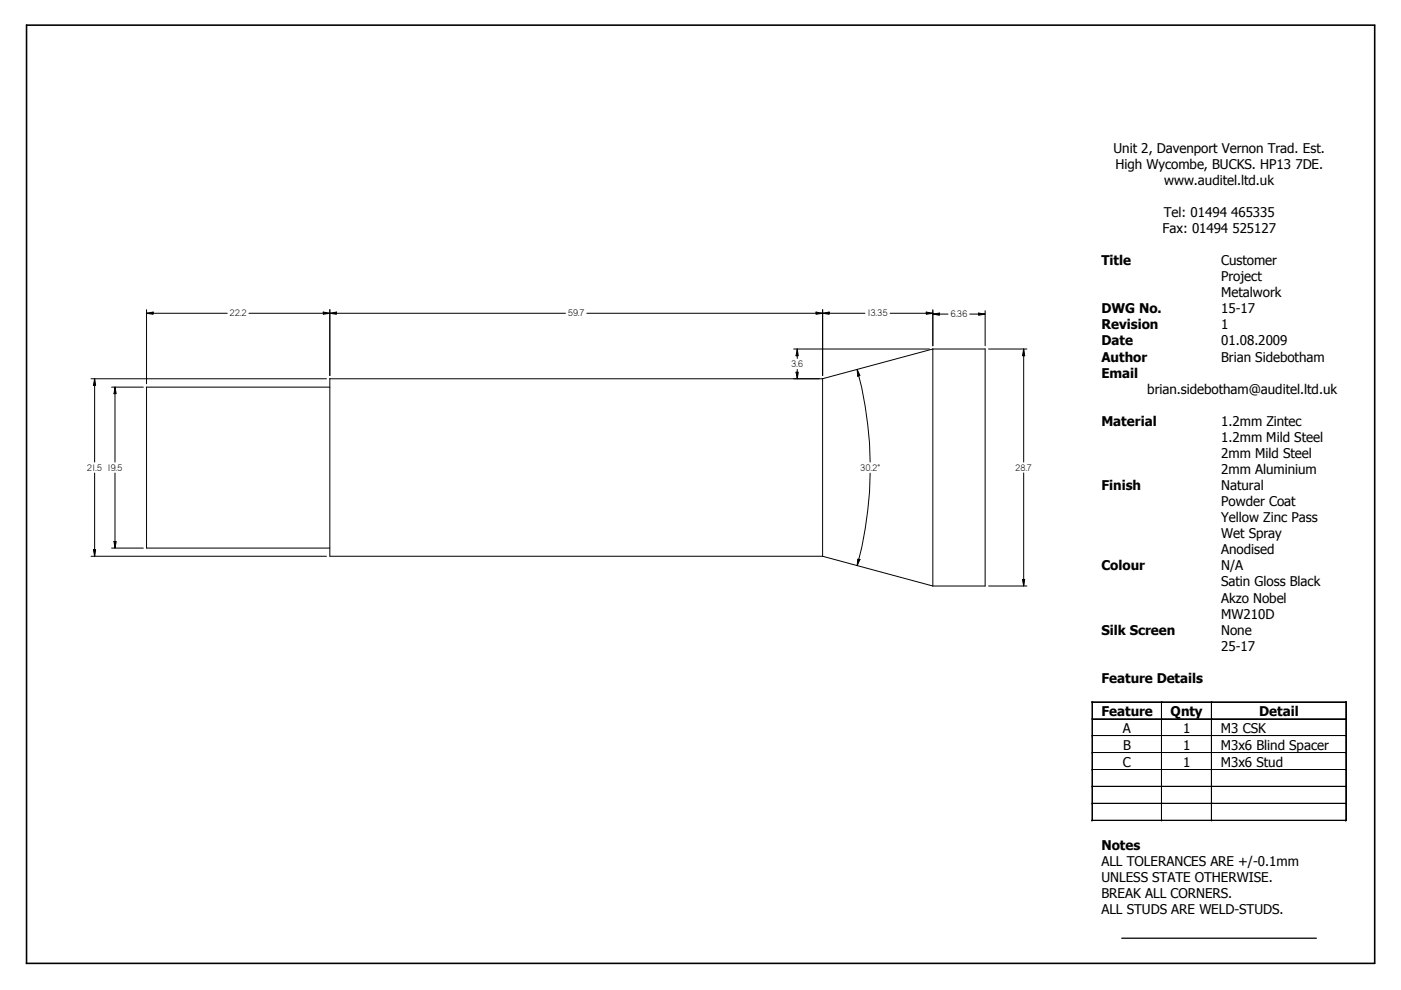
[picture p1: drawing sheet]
<svg xmlns="http://www.w3.org/2000/svg" width="297mm" height="210mm" viewBox="0 0 297 210" stroke-linecap="round" stroke-linejoin="round" font-family="sans-serif">
<path d="M5.6 5.3h285.9v199h-285.9M5.6 5.3v199" fill="none" stroke="#000" stroke-width=".34"/>
<g fill="#000">
<path d="M231.5 148.8h.2v.2h-.2zM231.5 152.4h.2v.2h-.2zM231.5 156h.2v.1h-.2zM231.5 159.6h.2v.1h-.2zM246.2 148.8h.2v.2h-.2zM246.2 152.4h.2v.2h-.2zM246.2 156h.2v.1h-.2zM246.2 159.6h.2v.1h-.2zM256.8 148.8h.2v.2h-.2zM256.8 152.4h.2v.2h-.2zM256.8 156h.2v.1h-.2zM256.8 159.6h.2v.1h-.2z"/>
<path d="M285.3 148.8h.2v.2h-.2zM285.3 152.4h.2v.2h-.2zM285.3 156h.2v.1h-.2zM285.3 159.6h.2v.1h-.2zM231.5 163.2h.2v.1h-.2zM231.5 166.7h.2v.2h-.2zM231.5 170.3h.2v.2h-.2zM231.5 173.9h.2v.2h-.2zM246.2 163.2h.2v.1h-.2zM246.2 166.7h.2v.2h-.2zM246.2 170.3h.2v.2h-.2zM246.2 173.9h.2v.2h-.2z"/>
<path d="M256.8 163.2h.2v.1h-.2zM256.8 166.7h.2v.2h-.2zM256.8 170.3h.2v.2h-.2zM256.8 173.9h.2v.2h-.2zM285.3 163.2h.2v.1h-.2zM285.3 166.7h.2v.2h-.2zM285.3 170.3h.2v.2h-.2zM285.3 173.9h.2v.2h-.2z"/>
</g>
<g fill="none" stroke="#000" stroke-width=".21">
<path d="M31 66.4h17.2M31.1 66.4l1.4-.2v.4zM31.1 65.7v15.7M52.8 66.4h67.1M68.5 66.2l1.4 .2-1.4 .2zM69.9 66.4l1.4-.2v.4zM69.9 65.7v13.9M124.4 66.4h59M168.3 74h28.8M168.8 78.9h.4l-.2 1.4zM169 74l.2 1.4h-.4zM169 74v2"/>
<path d="M169 78.3v2M173 66.2l1.4 .2-1.4 .2zM174.4 66.4l1.4-.2v.4zM174.4 65.7v13.9M181.7 78.4l.6 1.2-.4 .2zM181.7 78.4a78.7 78.7 0 0 1 2.8 19.6M188.7 66.4h9.1M196.4 66.2l1.4 .2-1.4 .2zM197.7 66.6h3.3M197.8 66.6l1.4-.2v.4zM197.8 65.7v7.6M197.8 74v50.2"/>
<path d="M205.6 66.6h3.3M207.5 66.4l1.4 .2-1.4 .2zM208.9 65.9v7.4M208.9 74v50.2h-11.1M208.9 74h-11.1l-23.4 6.3h-104.5M209.6 74h8.1M217 74l.3 1.4h-.5zM217 74v24M19.3 80.3h49.9M20.1 80.3l.2 1.4h-.5zM20.1 80.3v17.7M23.7 82.1h6.7"/>
<path d="M24.4 82.1l.2 1.4h-.4zM24.4 82v16M31 82.1h38.9M31.1 82v34.2h38.8M69.9 80.3v37.6h104.5M174.4 80.3v37.6M19.3 117.9h49.9M19.8 116.5h.5l-.2 1.4zM20.1 100.3v17.6M23.7 116.2h6.7M24.2 114.8h.4l-.2 1.4zM24.4 100.3v15.9"/>
<path d="M174.4 117.9l23.4 6.3M181.9 118.5l.4 .1-.6 1.3zM184.5 100.3a79 79 0 0 1-2.8 19.6M217 100.3v23.9M209.6 124.2h8.1M216.8 122.9h.5l-.3 1.3zM231.5 152.4h54M231.5 156h54M231.5 159.6h54M231.6 149v3.4M231.6 152.6v3.4M231.6 156.1v3.5"/>
<path d="M231.6 159.7v3.5M231.7 148.9h14.5M231.7 152.5h14.5M231.7 156h14.5M231.7 159.6h14.5M246.2 148.8v25.3M246.3 149v3.4M246.3 152.6v3.4M246.3 156.1v3.5M246.3 159.7v3.5M246.4 148.9h10.4M246.4 152.5h10.4"/>
<path d="M246.4 156h10.4M246.4 159.6h10.4M256.8 148.8v25.3M256.9 149v3.4M256.9 152.6v3.4M256.9 156.1v3.5M256.9 159.7v3.5M257 148.9h28.3M257 152.5h28.3M257 156h28.3M257 159.6h28.3M285.3 148.8v25.3"/>
<path d="M285.4 149v3.4M285.4 152.6v3.4M285.4 156.1v3.5M285.4 159.7v3.5M285.5 148.8h-54v25.3M231.5 163.2h54M231.5 166.7h54M231.5 170.3h54M231.5 173.9h54M231.6 163.3v3.4M231.6 166.9v3.4M231.6 170.5v3.4"/>
<path d="M231.7 163.2h14.5M231.7 166.8h14.5M231.7 170.4h14.5M231.7 174h14.5M246.3 163.3v3.4M246.3 166.9v3.4M246.3 170.5v3.4M246.4 163.2h10.4M246.4 166.8h10.4M246.4 170.4h10.4M246.4 174h10.4M256.9 163.3v3.4"/>
<path d="M256.9 166.9v3.4M256.9 170.5v3.4M257 163.2h28.3M257 166.8h28.3M257 170.4h28.3M257 174h28.3M285.4 163.3v3.4M285.4 166.9v3.4M285.4 170.5v3.4"/>
</g>
<path d="M237.8 198.9h41.3" fill="none" stroke="#000" stroke-width=".26"/>
<g fill="#000">
<path d="M31.1 66.4l1.4-.2v.4zM68.5 66.2l1.4 .2-1.4 .2zM69.9 66.4l1.4-.2v.4zM168.8 78.9h.4l-.2 1.4zM169 74l.2 1.4h-.4zM173 66.2l1.4 .2-1.4 .2zM174.4 66.4l1.4-.2v.4zM181.7 78.4l.6 1.2-.4 .2zM196.4 66.2l1.4 .2-1.4 .2zM197.8 66.6l1.4-.2v.4zM207.5 66.4l1.4 .2-1.4 .2zM217 74l.3 1.4h-.5z"/>
<path d="M20.1 80.3l.2 1.4h-.5zM24.4 82.1l.2 1.4h-.4zM19.8 116.5h.5l-.2 1.4zM24.2 114.8h.4l-.2 1.4zM181.9 118.5l.4 .1-.6 1.3zM216.8 122.9h.5l-.3 1.3z"/>
</g>
<g font-size="2.8">
<text x="236.1" y="32.4">Unit 2, Davenport Vernon Trad. Est.</text>
<text x="236.5" y="35.8">High Wycombe, BUCKS. HP13 7DE.</text>
<text x="246.8" y="39.2">www.auditel.ltd.uk</text>
<text x="246.8" y="46">Tel: 01494 465335</text>
<text x="246.5" y="49.4">Fax: 01494 525127</text>
<text x="233.5" y="56.2">Title</text>
<text x="258.9" y="59.6">Project</text>
<text x="258.9" y="56.2">Customer</text>
<text x="258.9" y="63">Metalwork</text>
<text x="233.5" y="66.4">DWG No.</text>
<text x="233.5" y="69.8">Revision</text>
<text x="258.9" y="69.8">1</text>
<text x="258.9" y="66.4">15-17</text>
<text x="233.5" y="76.7">Author</text>
<text x="233.5" y="73.2">Date</text>
<text x="258.9" y="73.2">01.08.2009</text>
<text x="258.9" y="76.7">Brian Sidebotham</text>
<text x="233.5" y="80.1">Email</text>
<text x="243.2" y="83.5">brian.sidebotham@auditel.ltd.uk</text>
<text x="233.5" y="90.3">Material</text>
<text x="258.9" y="90.3">1.2mm Zintec</text>
<text x="258.9" y="93.7">1.2mm Mild Steel</text>
<text x="258.9" y="97.1">2mm Mild Steel</text>
<text x="258.9" y="100.5">2mm Aluminium</text>
<text x="233.5" y="103.9">Finish</text>
<text x="258.9" y="103.9">Natural</text>
<text x="258.9" y="107.3">Powder Coat</text>
<text x="258.9" y="110.7">Yellow Zinc Pass</text>
<text x="258.9" y="117.6">Anodised</text>
<text x="258.9" y="114.1">Wet Spray</text>
<text x="233.5" y="120.9">Colour</text>
<text x="258.9" y="120.9">N/A</text>
<text x="258.9" y="124.3">Satin Gloss Black</text>
<text x="258.9" y="131.1">MW210D</text>
<text x="258.9" y="127.8">Akzo Nobel</text>
<text x="233.5" y="134.6">Silk Screen</text>
<text x="258.9" y="134.6">None</text>
<text x="258.9" y="138">25-17</text>
<text x="233.5" y="144.8">Feature Details</text>
<text x="233.5" y="151.8">Feature</text>
<text x="238.1" y="155.4">A</text>
<text x="248.2" y="151.8">Qnty</text>
<text x="250.8" y="155.4">1</text>
<text x="258.8" y="155.4">M3 CSK</text>
<text x="267" y="151.8">Detail</text>
<text x="238.1" y="159">B</text>
<text x="250.8" y="159">1</text>
<text x="258.8" y="159">M3x6 Blind Spacer</text>
<text x="238.1" y="162.5">C</text>
<text x="250.8" y="162.5">1</text>
<text x="258.8" y="162.5">M3x6 Stud</text>
<text x="233.5" y="183.7">ALL TOLERANCES ARE +/-0.1mm</text>
<text x="233.5" y="180.3">Notes</text>
<text x="233.5" y="187.1">UNLESS STATE OTHERWISE.</text>
<text x="233.5" y="190.5">BREAK ALL CORNERS.</text>
<text x="233.5" y="193.9">ALL STUDS ARE WELD-STUDS.</text>
</g>
<g font-size="2.3">
<text x="48.7" y="67.1">22.2</text>
<text x="120.4" y="67.1">59.7</text>
<text x="183.9" y="67.1">13.35</text>
<text x="201.5" y="67.3">6.36</text>
<text x="167.8" y="77.9">3.6</text>
<text x="18.4" y="99.8">21.5</text>
<text x="22.8" y="99.8">19.5</text>
<text x="182.4" y="99.8">30.2°</text>
<text x="215.3" y="99.8">28.7</text>
</g>
</svg>
